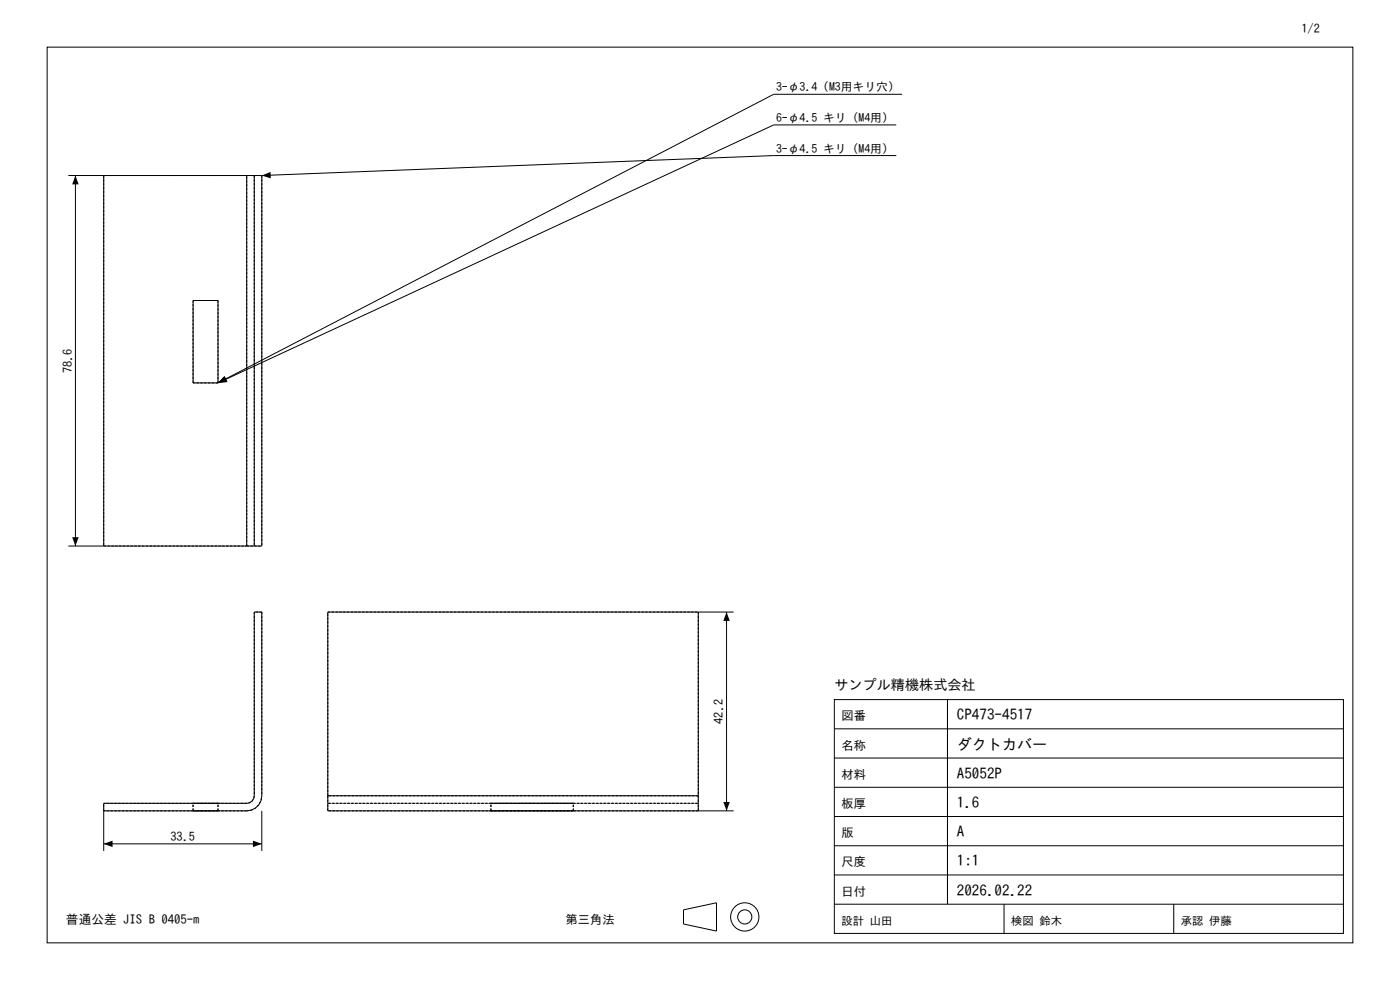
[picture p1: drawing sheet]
<svg xmlns="http://www.w3.org/2000/svg" width="297mm" height="210mm" viewBox="0 0 297 210" stroke-linecap="round" stroke-linejoin="round" font-family="sans-serif">
<g fill="none" stroke="#000" stroke-width=".21">
<path d="M10 10h277v190h-277zM191.4 20h-27.3l-117.9 61.2M14.5 37.2h37.8M16 37.2v78.6M22 37.2v78.6M52.3 37.2h1.6M52.3 37.2v78.6M53.9 37.2v78.6M53.9 37.2h1.6M55.5 37.2v78.6h-1.6M190.1 26.5h-26l-117.9 54.7M190.1 33h-26l-108.6 4.2"/>
<path d="M41 63.7h5.2v17.5h-5.2zM14.5 115.8h37.8M52.3 115.8h1.6M148.1 129.8v39M154.1 129.8v42.2M155.6 129.8h-86.1v39M177 148.4h108v49.6h-108zM177 154.6h108M201 148.4v43.4M22 172h30.3a3.2 3.2 0 0 0 3.2-3.2v-39h-1.6v39a1.6 1.6 0 0 1-1.6 1.6h-30.3v10.1M22 179h33.5M55.5 172v8.5"/>
<path d="M69.5 168.8v3.2h86.1M69.5 168.8h78.6M148.1 168.8v3.2M177 179.4h108M177 173.2h108M177 167h108M177 160.8h108M145 193l7-1.5v6l-7-1.5zM177 191.8h108M177 185.6h108M213 191.8v6.2M249 191.8v6.2"/>
<circle cx="158" cy="194.5" r="3"/>
<circle cx="158" cy="194.5" r="1.5"/>
</g>
<g fill="none" stroke="#000" stroke-width=".21" stroke-dasharray=".5 .3" stroke-linecap="butt">
<path d="M22 37.2v78.6M52.3 37.2h-30.3M52.3 37.2h3.2M53.9 37.2v78.6M55.5 37.2v78.6M41 63.7h5.2M46.2 63.7v17.5M41 81.2v-17.5M46.2 81.2h-5.2M22 115.8h30.3M52.3 115.8h3.2M52.3 115.8v-78.6"/>
<path d="M53.9 129.8v39M55.5 129.8v39M55.5 129.8h-1.6M69.5 129.8h78.6M148.1 129.8v39M22 172v-1.6M41 172h5.2M41 170.4h5.2M41 172v-1.6M46.2 172h-5.2M46.2 170.4h-5.2M46.2 172v-1.6"/>
<path d="M52.3 172h-30.3M52.3 170.4h-30.3M52.3 172a3.2 3.2 0 0 0 3.2-3.2M53.9 168.8a1.6 1.6 0 0 1-1.6 1.6M69.5 172v-1.6M69.5 168.8v1.6M69.5 168.8v-39M69.5 170.4h78.6M104.1 172h17.5M104.1 170.4h17.5M104.1 172v-1.6M121.6 172h-17.5"/>
<path d="M121.6 170.4h-17.5M121.6 172v-1.6M148.1 172v-1.6M148.1 172h-78.6M148.1 170.4h-78.6M148.1 168.8v1.6M148.1 168.8h-78.6"/>
</g>
<path d="M16 37.2l.7 1.9h-1.4zM55.5 37.2l1.9-.7v1.3zM47.6 79.8l.6 1.2-2 .2zM46.2 81.2l1.5-1.4 .5 1.3zM15.3 113.9h1.4l-.7 1.9zM154.1 129.8l.7 1.9h-1.4zM22 179l1.9-.7v1.4zM53.7 178.3l1.8 .7-1.8 .7zM153.4 170.1h1.4l-.7 1.9z" fill="#000"/>
<g font-size="3.2">
<text x="203" y="152.8">CP473-4517</text>
<text x="203" y="159">ダクトカバー</text>
<text x="203" y="165.2">A5052P</text>
<text x="203" y="171.4">1.6</text>
<text x="203" y="177.6">A</text>
<text x="203" y="183.8">1:1</text>
<text x="203" y="190">2026.02.22</text>
</g>
<text font-size="3" x="177" y="146.4">サンプル精機株式会社</text>
<text font-size="2.7" x="14" y="196">普通公差 JIS B 0405-m</text>
<g font-size="2.6">
<text x="276.1" y="7">1/2</text>
<text x="15.3" y="79.1" transform="rotate(-90 15.3 79.1)">78.6</text>
<text x="153.4" y="153.5" transform="rotate(-90 153.4 153.5)">42.2</text>
<text x="178.5" y="152.8">図番</text>
<text x="178.5" y="159">名称</text>
<text x="178.5" y="165.2">材料</text>
<text x="178.5" y="171.4">板厚</text>
<text x="36.2" y="178.3">33.5</text>
<text x="178.5" y="177.6">版</text>
<text x="178.5" y="183.8">尺度</text>
<text x="178.5" y="190">日付</text>
<text x="120" y="196">第三角法</text>
</g>
<g font-size="2.5">
<text x="164.6" y="19.4">3-φ3.4（M3用キリ穴）</text>
<text x="164.6" y="25.9">6-φ4.5 キリ（M4用）</text>
<text x="164.6" y="32.4">3-φ4.5 キリ（M4用）</text>
</g>
<g font-size="2.4">
<text x="178.5" y="196.2">設計 山田</text>
<text x="214.5" y="196.2">検図 鈴木</text>
<text x="250.5" y="196.2">承認 伊藤</text>
</g>
</svg>
